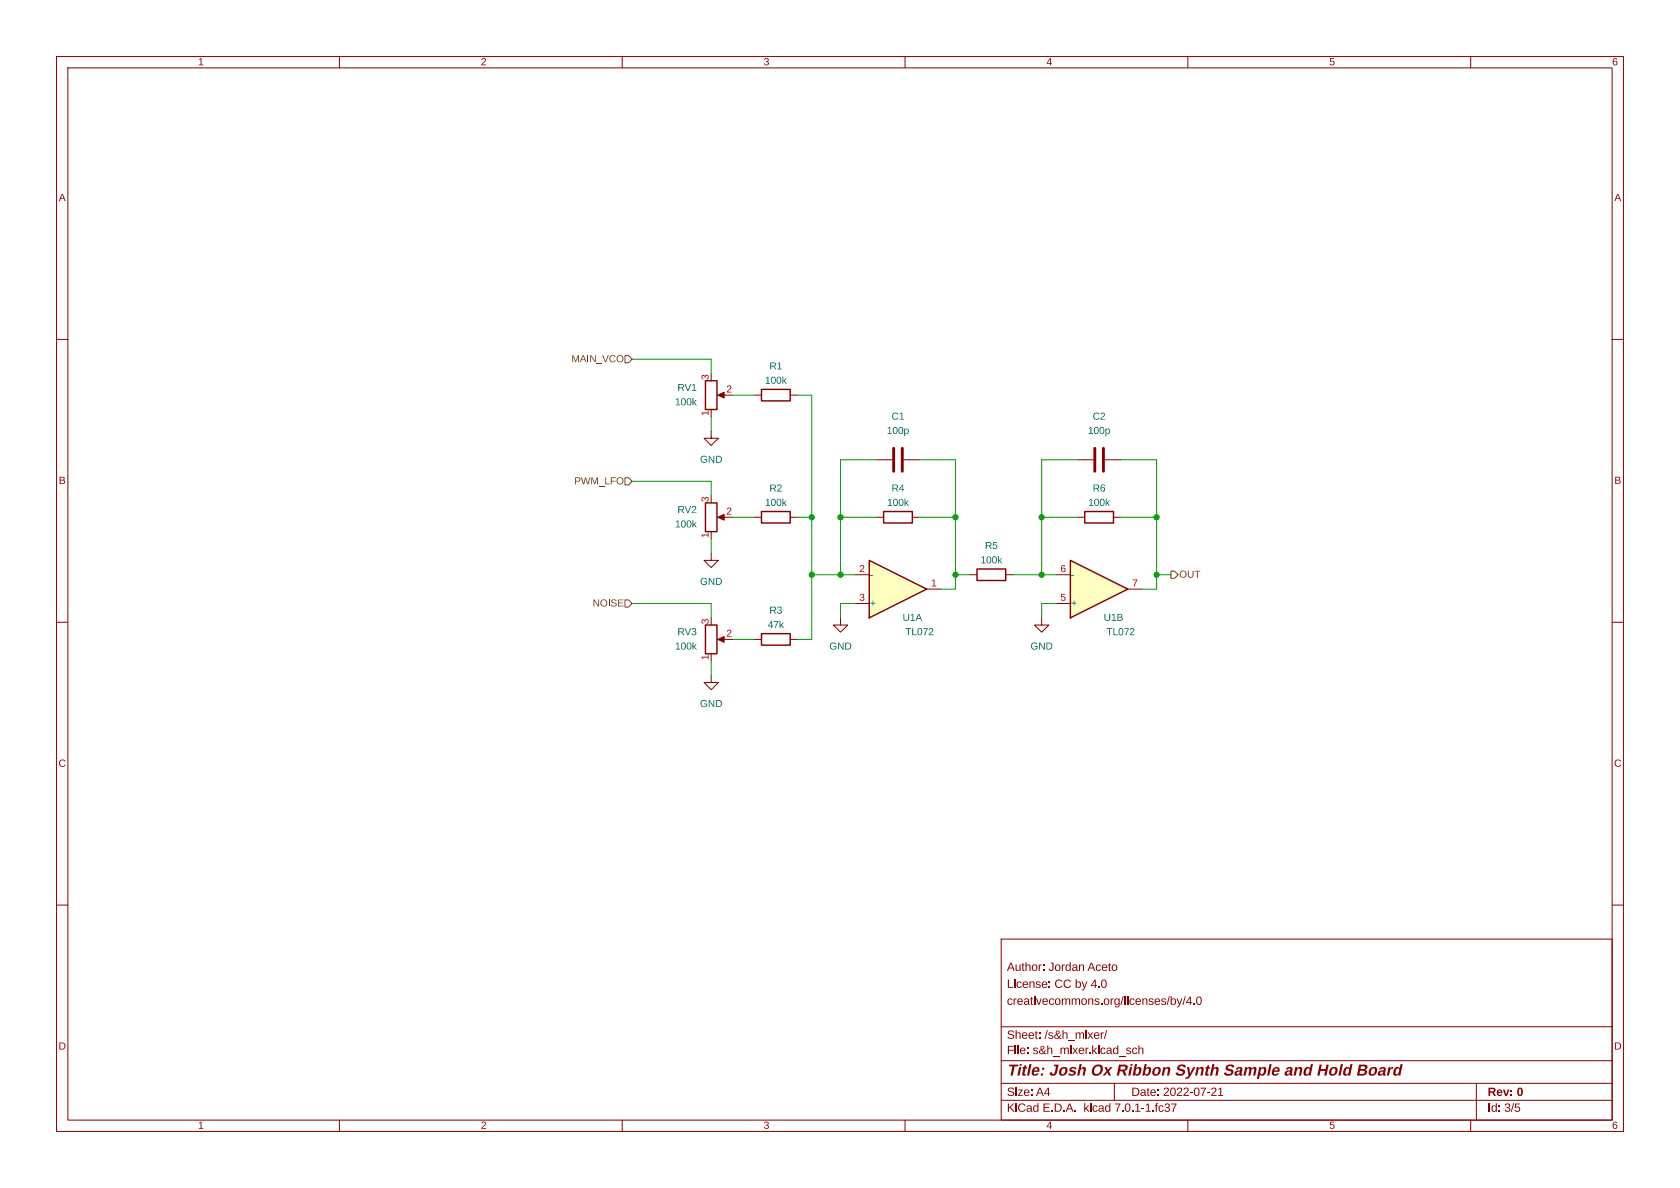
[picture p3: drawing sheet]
(kicad_sch (version 20211123) (generator eeschema)

 (paper "A4")

 (title_block
  (title "Josh Ox Ribbon Synth Sample and Hold Board")
  (date "2022-07-21")
  (rev "0")
  (comment 1 "creativecommons.org/licences/by/4.0")
  (comment 2 "License: CC by 4.0")
  (comment 3 "Author: Jordan Aceto"))

 (lib_symbols
  (symbol "Amplifier_Operational:TL072" (pin_names (offset 0.127)) (in_bom yes) (on_board yes)
   (property "Reference" "U" (id 0) (at 0 5.08 0) (effects (font (size 1.27 1.27)) (justify left)))
   (property "Value" "TL072" (id 1) (at 0 -5.08 0) (effects (font (size 1.27 1.27)) (justify left)))
   (property "Footprint" "" (id 2) (at 0 0 0) (effects (font (size 1.27 1.27)) hide))
   (property "Datasheet" "http://www.ti.com/lit/ds/symlink/tl071.pdf" (id 3) (at 0 0 0) (effects (font (size 1.27 1.27)) hide))
   (property "ki_locked" "" (id 4) (at 0 0 0) (effects (font (size 1.27 1.27))))
   (symbol "TL072_1_1"
    (polyline (pts (xy -5.08 5.08) (xy 5.08 0) (xy -5.08 -5.08) (xy -5.08 5.08)) (stroke (width 0.254) (type default) (color 0 0 0 0)) (fill (type background)))
    (pin output line (at 7.62 0 180) (length 2.54) (name "~" (effects (font (size 1.27 1.27)))) (number "1" (effects (font (size 1.27 1.27)))))
    (pin input line (at -7.62 -2.54 0) (length 2.54) (name "-" (effects (font (size 1.27 1.27)))) (number "2" (effects (font (size 1.27 1.27)))))
    (pin input line (at -7.62 2.54 0) (length 2.54) (name "+" (effects (font (size 1.27 1.27)))) (number "3" (effects (font (size 1.27 1.27))))))
   (symbol "TL072_2_1"
    (polyline (pts (xy -5.08 5.08) (xy 5.08 0) (xy -5.08 -5.08) (xy -5.08 5.08)) (stroke (width 0.254) (type default) (color 0 0 0 0)) (fill (type background)))
    (pin input line (at -7.62 2.54 0) (length 2.54) (name "+" (effects (font (size 1.27 1.27)))) (number "5" (effects (font (size 1.27 1.27)))))
    (pin input line (at -7.62 -2.54 0) (length 2.54) (name "-" (effects (font (size 1.27 1.27)))) (number "6" (effects (font (size 1.27 1.27)))))
    (pin output line (at 7.62 0 180) (length 2.54) (name "~" (effects (font (size 1.27 1.27)))) (number "7" (effects (font (size 1.27 1.27))))))
   (symbol "TL072_3_1"
    (pin power_in line (at -2.54 -7.62 90) (length 3.81) (name "V-" (effects (font (size 1.27 1.27)))) (number "4" (effects (font (size 1.27 1.27)))))
    (pin power_in line (at -2.54 7.62 270) (length 3.81) (name "V+" (effects (font (size 1.27 1.27)))) (number "8" (effects (font (size 1.27 1.27)))))))
  (symbol "Device:C" (pin_numbers hide) (pin_names (offset 0.254)) (in_bom yes) (on_board yes)
   (property "Reference" "C" (id 0) (at 0.635 2.54 0) (effects (font (size 1.27 1.27)) (justify left)))
   (property "Value" "C" (id 1) (at 0.635 -2.54 0) (effects (font (size 1.27 1.27)) (justify left)))
   (property "Footprint" "" (id 2) (at 0.9652 -3.81 0) (effects (font (size 1.27 1.27)) hide))
   (property "Datasheet" "~" (id 3) (at 0 0 0) (effects (font (size 1.27 1.27)) hide))
   (symbol "C_0_1"
    (polyline (pts (xy -2.032 -0.762) (xy 2.032 -0.762)) (stroke (width 0.508) (type default) (color 0 0 0 0)) (fill (type none)))
    (polyline (pts (xy -2.032 0.762) (xy 2.032 0.762)) (stroke (width 0.508) (type default) (color 0 0 0 0)) (fill (type none))))
   (symbol "C_1_1"
    (pin passive line (at 0 3.81 270) (length 2.794) (name "~" (effects (font (size 1.27 1.27)))) (number "1" (effects (font (size 1.27 1.27)))))
    (pin passive line (at 0 -3.81 90) (length 2.794) (name "~" (effects (font (size 1.27 1.27)))) (number "2" (effects (font (size 1.27 1.27)))))))
  (symbol "Device:R" (pin_numbers hide) (pin_names (offset 0)) (in_bom yes) (on_board yes)
   (property "Reference" "R" (id 0) (at 2.032 0 90) (effects (font (size 1.27 1.27))))
   (property "Value" "R" (id 1) (at 0 0 90) (effects (font (size 1.27 1.27))))
   (property "Footprint" "" (id 2) (at -1.778 0 90) (effects (font (size 1.27 1.27)) hide))
   (property "Datasheet" "~" (id 3) (at 0 0 0) (effects (font (size 1.27 1.27)) hide))
   (symbol "R_0_1"
    (rectangle (start -1.016 -2.54) (end 1.016 2.54) (stroke (width 0.254) (type default) (color 0 0 0 0)) (fill (type none))))
   (symbol "R_1_1"
    (pin passive line (at 0 3.81 270) (length 1.27) (name "~" (effects (font (size 1.27 1.27)))) (number "1" (effects (font (size 1.27 1.27)))))
    (pin passive line (at 0 -3.81 90) (length 1.27) (name "~" (effects (font (size 1.27 1.27)))) (number "2" (effects (font (size 1.27 1.27)))))))
  (symbol "Device:R_Potentiometer" (pin_names (offset 1.016) hide) (in_bom yes) (on_board yes)
   (property "Reference" "RV" (id 0) (at -4.445 0 90) (effects (font (size 1.27 1.27))))
   (property "Value" "R_Potentiometer" (id 1) (at -2.54 0 90) (effects (font (size 1.27 1.27))))
   (property "Footprint" "" (id 2) (at 0 0 0) (effects (font (size 1.27 1.27)) hide))
   (property "Datasheet" "~" (id 3) (at 0 0 0) (effects (font (size 1.27 1.27)) hide))
   (symbol "R_Potentiometer_0_1"
    (polyline (pts (xy 2.54 0) (xy 1.524 0)) (stroke (width 0) (type default) (color 0 0 0 0)) (fill (type none)))
    (polyline (pts (xy 1.143 0) (xy 2.286 0.508) (xy 2.286 -0.508) (xy 1.143 0)) (stroke (width 0) (type default) (color 0 0 0 0)) (fill (type outline)))
    (rectangle (start 1.016 2.54) (end -1.016 -2.54) (stroke (width 0.254) (type default) (color 0 0 0 0)) (fill (type none))))
   (symbol "R_Potentiometer_1_1"
    (pin passive line (at 0 3.81 270) (length 1.27) (name "1" (effects (font (size 1.27 1.27)))) (number "1" (effects (font (size 1.27 1.27)))))
    (pin passive line (at 3.81 0 180) (length 1.27) (name "2" (effects (font (size 1.27 1.27)))) (number "2" (effects (font (size 1.27 1.27)))))
    (pin passive line (at 0 -3.81 90) (length 1.27) (name "3" (effects (font (size 1.27 1.27)))) (number "3" (effects (font (size 1.27 1.27)))))))
  (symbol "power:GND" (power) (pin_names (offset 0)) (in_bom yes) (on_board yes)
   (property "Reference" "#PWR" (id 0) (at 0 -6.35 0) (effects (font (size 1.27 1.27)) hide))
   (property "Value" "GND" (id 1) (at 0 -3.81 0) (effects (font (size 1.27 1.27))))
   (property "Footprint" "" (id 2) (at 0 0 0) (effects (font (size 1.27 1.27)) hide))
   (property "Datasheet" "" (id 3) (at 0 0 0) (effects (font (size 1.27 1.27)) hide))
   (symbol "GND_0_1"
    (polyline (pts (xy 0 0) (xy 0 -1.27) (xy 1.27 -1.27) (xy 0 -2.54) (xy -1.27 -1.27) (xy 0 -1.27)) (stroke (width 0) (type default) (color 0 0 0 0)) (fill (type none))))
   (symbol "GND_1_1"
    (pin power_in line (at 0 0 270) (length 0) hide (name "GND" (effects (font (size 1.27 1.27)))) (number "1" (effects (font (size 1.27 1.27))))))))

 (junction (at 143.51 101.6) (diameter 0) (color 0 0 0 0))
 (junction (at 148.59 91.44) (diameter 0) (color 0 0 0 0))
 (junction (at 204.47 91.44) (diameter 0) (color 0 0 0 0))
 (junction (at 168.91 101.6) (diameter 0) (color 0 0 0 0))
 (junction (at 168.91 91.44) (diameter 0) (color 0 0 0 0))
 (junction (at 204.47 101.6) (diameter 0) (color 0 0 0 0))
 (junction (at 184.15 91.44) (diameter 0) (color 0 0 0 0))
 (junction (at 143.51 91.44) (diameter 0) (color 0 0 0 0))
 (junction (at 148.59 101.6) (diameter 0) (color 0 0 0 0))
 (junction (at 184.15 101.6) (diameter 0) (color 0 0 0 0))

 (wire (pts (xy 186.69 101.6) (xy 184.15 101.6)) (stroke (width 0) (type default) (color 0 0 0 0)))
 (wire (pts (xy 204.47 101.6) (xy 207.01 101.6)) (stroke (width 0) (type default) (color 0 0 0 0)))
 (wire (pts (xy 143.51 113.03) (xy 143.51 101.6)) (stroke (width 0) (type default) (color 0 0 0 0)))
 (wire (pts (xy 125.73 76.2) (xy 125.73 73.66)) (stroke (width 0) (type default) (color 0 0 0 0)))
 (wire (pts (xy 148.59 106.68) (xy 151.13 106.68)) (stroke (width 0) (type default) (color 0 0 0 0)))
 (wire (pts (xy 179.07 101.6) (xy 184.15 101.6)) (stroke (width 0) (type default) (color 0 0 0 0)))
 (wire (pts (xy 125.73 106.68) (xy 125.73 109.22)) (stroke (width 0) (type default) (color 0 0 0 0)))
 (wire (pts (xy 201.93 104.14) (xy 204.47 104.14)) (stroke (width 0) (type default) (color 0 0 0 0)))
 (wire (pts (xy 204.47 91.44) (xy 198.12 91.44)) (stroke (width 0) (type default) (color 0 0 0 0)))
 (wire (pts (xy 129.54 113.03) (xy 133.35 113.03)) (stroke (width 0) (type default) (color 0 0 0 0)))
 (wire (pts (xy 184.15 81.28) (xy 184.15 91.44)) (stroke (width 0) (type default) (color 0 0 0 0)))
 (wire (pts (xy 184.15 106.68) (xy 186.69 106.68)) (stroke (width 0) (type default) (color 0 0 0 0)))
 (wire (pts (xy 148.59 109.22) (xy 148.59 106.68)) (stroke (width 0) (type default) (color 0 0 0 0)))
 (wire (pts (xy 190.5 81.28) (xy 184.15 81.28)) (stroke (width 0) (type default) (color 0 0 0 0)))
 (wire (pts (xy 168.91 104.14) (xy 168.91 101.6)) (stroke (width 0) (type default) (color 0 0 0 0)))
 (wire (pts (xy 184.15 91.44) (xy 190.5 91.44)) (stroke (width 0) (type default) (color 0 0 0 0)))
 (wire (pts (xy 129.54 69.85) (xy 133.35 69.85)) (stroke (width 0) (type default) (color 0 0 0 0)))
 (wire (pts (xy 154.94 81.28) (xy 148.59 81.28)) (stroke (width 0) (type default) (color 0 0 0 0)))
 (wire (pts (xy 125.73 63.5) (xy 125.73 66.04)) (stroke (width 0) (type default) (color 0 0 0 0)))
 (wire (pts (xy 184.15 109.22) (xy 184.15 106.68)) (stroke (width 0) (type default) (color 0 0 0 0)))
 (wire (pts (xy 168.91 101.6) (xy 171.45 101.6)) (stroke (width 0) (type default) (color 0 0 0 0)))
 (wire (pts (xy 111.76 63.5) (xy 125.73 63.5)) (stroke (width 0) (type default) (color 0 0 0 0)))
 (wire (pts (xy 140.97 113.03) (xy 143.51 113.03)) (stroke (width 0) (type default) (color 0 0 0 0)))
 (wire (pts (xy 143.51 91.44) (xy 143.51 69.85)) (stroke (width 0) (type default) (color 0 0 0 0)))
 (wire (pts (xy 125.73 119.38) (xy 125.73 116.84)) (stroke (width 0) (type default) (color 0 0 0 0)))
 (wire (pts (xy 204.47 101.6) (xy 204.47 91.44)) (stroke (width 0) (type default) (color 0 0 0 0)))
 (wire (pts (xy 143.51 69.85) (xy 140.97 69.85)) (stroke (width 0) (type default) (color 0 0 0 0)))
 (wire (pts (xy 148.59 91.44) (xy 154.94 91.44)) (stroke (width 0) (type default) (color 0 0 0 0)))
 (wire (pts (xy 204.47 81.28) (xy 204.47 91.44)) (stroke (width 0) (type default) (color 0 0 0 0)))
 (wire (pts (xy 168.91 81.28) (xy 168.91 91.44)) (stroke (width 0) (type default) (color 0 0 0 0)))
 (wire (pts (xy 168.91 91.44) (xy 162.56 91.44)) (stroke (width 0) (type default) (color 0 0 0 0)))
 (wire (pts (xy 204.47 104.14) (xy 204.47 101.6)) (stroke (width 0) (type default) (color 0 0 0 0)))
 (wire (pts (xy 111.76 85.09) (xy 125.73 85.09)) (stroke (width 0) (type default) (color 0 0 0 0)))
 (wire (pts (xy 148.59 101.6) (xy 148.59 91.44)) (stroke (width 0) (type default) (color 0 0 0 0)))
 (wire (pts (xy 148.59 81.28) (xy 148.59 91.44)) (stroke (width 0) (type default) (color 0 0 0 0)))
 (wire (pts (xy 140.97 91.44) (xy 143.51 91.44)) (stroke (width 0) (type default) (color 0 0 0 0)))
 (wire (pts (xy 162.56 81.28) (xy 168.91 81.28)) (stroke (width 0) (type default) (color 0 0 0 0)))
 (wire (pts (xy 125.73 85.09) (xy 125.73 87.63)) (stroke (width 0) (type default) (color 0 0 0 0)))
 (wire (pts (xy 198.12 81.28) (xy 204.47 81.28)) (stroke (width 0) (type default) (color 0 0 0 0)))
 (wire (pts (xy 151.13 101.6) (xy 148.59 101.6)) (stroke (width 0) (type default) (color 0 0 0 0)))
 (wire (pts (xy 168.91 101.6) (xy 168.91 91.44)) (stroke (width 0) (type default) (color 0 0 0 0)))
 (wire (pts (xy 111.76 106.68) (xy 125.73 106.68)) (stroke (width 0) (type default) (color 0 0 0 0)))
 (wire (pts (xy 143.51 101.6) (xy 143.51 91.44)) (stroke (width 0) (type default) (color 0 0 0 0)))
 (wire (pts (xy 129.54 91.44) (xy 133.35 91.44)) (stroke (width 0) (type default) (color 0 0 0 0)))
 (wire (pts (xy 125.73 97.79) (xy 125.73 95.25)) (stroke (width 0) (type default) (color 0 0 0 0)))
 (wire (pts (xy 143.51 101.6) (xy 148.59 101.6)) (stroke (width 0) (type default) (color 0 0 0 0)))
 (wire (pts (xy 184.15 101.6) (xy 184.15 91.44)) (stroke (width 0) (type default) (color 0 0 0 0)))
 (wire (pts (xy 166.37 104.14) (xy 168.91 104.14)) (stroke (width 0) (type default) (color 0 0 0 0)))

 (hierarchical_label "OUT" (shape output) (at 207.01 101.6 0) (effects (font (size 1.27 1.27)) (justify left)))
 (hierarchical_label "NOISE" (shape input) (at 111.76 106.68 180) (effects (font (size 1.27 1.27)) (justify right)))
 (hierarchical_label "PWM_LFO" (shape input) (at 111.76 85.09 180) (effects (font (size 1.27 1.27)) (justify right)))
 (hierarchical_label "MAIN_VCO" (shape input) (at 111.76 63.5 180) (effects (font (size 1.27 1.27)) (justify right)))

 (symbol (lib_id "Device:R") (at 175.26 101.6 90) (unit 1) (in_bom yes) (on_board yes)
  (property "Reference" "R5" (id 0) (at 175.26 96.52 90))
  (property "Value" "100k" (id 1) (at 175.26 99.06 90))
  (property "Footprint" "Resistor_SMD:R_0805_2012Metric" (id 2) (at 175.26 103.378 90) (effects (font (size 1.27 1.27)) hide))
  (property "Datasheet" "~" (id 3) (at 175.26 101.6 0) (effects (font (size 1.27 1.27)) hide)) (pin "1") (pin "2"))

 (symbol (lib_id "Device:R_Potentiometer") (at 125.73 69.85 0) (mirror x) (unit 1) (in_bom yes) (on_board yes) (fields_autoplaced)
  (property "Reference" "RV1" (id 0) (at 123.19 68.5799 0) (effects (font (size 1.27 1.27)) (justify right)))
  (property "Value" "100k" (id 1) (at 123.19 71.1199 0) (effects (font (size 1.27 1.27)) (justify right)))
  (property "Footprint" "Potentiometer_THT:Potentiometer_Alpha_RD901F-40-00D_Single_Vertical" (id 2) (at 125.73 69.85 0) (effects (font (size 1.27 1.27)) hide))
  (property "Datasheet" "~" (id 3) (at 125.73 69.85 0) (effects (font (size 1.27 1.27)) hide)) (pin "1") (pin "2") (pin "3"))

 (symbol (lib_id "Device:R_Potentiometer") (at 125.73 91.44 0) (mirror x) (unit 1) (in_bom yes) (on_board yes) (fields_autoplaced)
  (property "Reference" "RV2" (id 0) (at 123.19 90.1699 0) (effects (font (size 1.27 1.27)) (justify right)))
  (property "Value" "100k" (id 1) (at 123.19 92.7099 0) (effects (font (size 1.27 1.27)) (justify right)))
  (property "Footprint" "Potentiometer_THT:Potentiometer_Alpha_RD901F-40-00D_Single_Vertical" (id 2) (at 125.73 91.44 0) (effects (font (size 1.27 1.27)) hide))
  (property "Datasheet" "~" (id 3) (at 125.73 91.44 0) (effects (font (size 1.27 1.27)) hide)) (pin "1") (pin "2") (pin "3"))

 (symbol (lib_id "power:GND") (at 184.15 109.22 0) (unit 1) (in_bom yes) (on_board yes) (fields_autoplaced)
  (property "Reference" "#PWR07" (id 0) (at 184.15 115.57 0) (effects (font (size 1.27 1.27)) hide))
  (property "Value" "GND" (id 1) (at 184.15 114.3 0))
  (property "Footprint" "" (id 2) (at 184.15 109.22 0) (effects (font (size 1.27 1.27)) hide))
  (property "Datasheet" "" (id 3) (at 184.15 109.22 0) (effects (font (size 1.27 1.27)) hide)) (pin "1"))

 (symbol (lib_id "power:GND") (at 125.73 119.38 0) (unit 1) (in_bom yes) (on_board yes) (fields_autoplaced)
  (property "Reference" "#PWR08" (id 0) (at 125.73 125.73 0) (effects (font (size 1.27 1.27)) hide))
  (property "Value" "GND" (id 1) (at 125.73 124.46 0))
  (property "Footprint" "" (id 2) (at 125.73 119.38 0) (effects (font (size 1.27 1.27)) hide))
  (property "Datasheet" "" (id 3) (at 125.73 119.38 0) (effects (font (size 1.27 1.27)) hide)) (pin "1"))

 (symbol (lib_id "Device:R") (at 137.16 69.85 90) (unit 1) (in_bom yes) (on_board yes)
  (property "Reference" "R1" (id 0) (at 137.16 64.77 90))
  (property "Value" "100k" (id 1) (at 137.16 67.31 90))
  (property "Footprint" "Resistor_SMD:R_0805_2012Metric" (id 2) (at 137.16 71.628 90) (effects (font (size 1.27 1.27)) hide))
  (property "Datasheet" "~" (id 3) (at 137.16 69.85 0) (effects (font (size 1.27 1.27)) hide)) (pin "1") (pin "2"))

 (symbol (lib_id "power:GND") (at 148.59 109.22 0) (unit 1) (in_bom yes) (on_board yes) (fields_autoplaced)
  (property "Reference" "#PWR06" (id 0) (at 148.59 115.57 0) (effects (font (size 1.27 1.27)) hide))
  (property "Value" "GND" (id 1) (at 148.59 114.3 0))
  (property "Footprint" "" (id 2) (at 148.59 109.22 0) (effects (font (size 1.27 1.27)) hide))
  (property "Datasheet" "" (id 3) (at 148.59 109.22 0) (effects (font (size 1.27 1.27)) hide)) (pin "1"))

 (symbol (lib_id "power:GND") (at 125.73 97.79 0) (unit 1) (in_bom yes) (on_board yes) (fields_autoplaced)
  (property "Reference" "#PWR05" (id 0) (at 125.73 104.14 0) (effects (font (size 1.27 1.27)) hide))
  (property "Value" "GND" (id 1) (at 125.73 102.87 0))
  (property "Footprint" "" (id 2) (at 125.73 97.79 0) (effects (font (size 1.27 1.27)) hide))
  (property "Datasheet" "" (id 3) (at 125.73 97.79 0) (effects (font (size 1.27 1.27)) hide)) (pin "1"))

 (symbol (lib_id "Device:C") (at 158.75 81.28 90) (unit 1) (in_bom yes) (on_board yes) (fields_autoplaced)
  (property "Reference" "C1" (id 0) (at 158.75 73.66 90))
  (property "Value" "100p" (id 1) (at 158.75 76.2 90))
  (property "Footprint" "Capacitor_SMD:C_0805_2012Metric" (id 2) (at 162.56 80.3148 0) (effects (font (size 1.27 1.27)) hide))
  (property "Datasheet" "~" (id 3) (at 158.75 81.28 0) (effects (font (size 1.27 1.27)) hide)) (pin "1") (pin "2"))

 (symbol (lib_id "Amplifier_Operational:TL072") (at 194.31 104.14 0) (mirror x) (unit 2) (in_bom yes) (on_board yes)
  (property "Reference" "U1" (id 0) (at 196.85 109.22 0))
  (property "Value" "TL072" (id 1) (at 198.12 111.76 0))
  (property "Footprint" "Package_SO:SO-8_5.3x6.2mm_P1.27mm" (id 2) (at 194.31 104.14 0) (effects (font (size 1.27 1.27)) hide))
  (property "Datasheet" "http://www.ti.com/lit/ds/symlink/tl071.pdf" (id 3) (at 194.31 104.14 0) (effects (font (size 1.27 1.27)) hide)) (pin "1") (pin "2") (pin "3") (pin "5") (pin "6") (pin "7") (pin "4") (pin "8"))

 (symbol (lib_id "Device:R") (at 194.31 91.44 90) (unit 1) (in_bom yes) (on_board yes)
  (property "Reference" "R6" (id 0) (at 194.31 86.36 90))
  (property "Value" "100k" (id 1) (at 194.31 88.9 90))
  (property "Footprint" "Resistor_SMD:R_0805_2012Metric" (id 2) (at 194.31 93.218 90) (effects (font (size 1.27 1.27)) hide))
  (property "Datasheet" "~" (id 3) (at 194.31 91.44 0) (effects (font (size 1.27 1.27)) hide)) (pin "1") (pin "2"))

 (symbol (lib_id "Device:R_Potentiometer") (at 125.73 113.03 0) (mirror x) (unit 1) (in_bom yes) (on_board yes) (fields_autoplaced)
  (property "Reference" "RV3" (id 0) (at 123.19 111.7599 0) (effects (font (size 1.27 1.27)) (justify right)))
  (property "Value" "100k" (id 1) (at 123.19 114.2999 0) (effects (font (size 1.27 1.27)) (justify right)))
  (property "Footprint" "Potentiometer_THT:Potentiometer_Alpha_RD901F-40-00D_Single_Vertical" (id 2) (at 125.73 113.03 0) (effects (font (size 1.27 1.27)) hide))
  (property "Datasheet" "~" (id 3) (at 125.73 113.03 0) (effects (font (size 1.27 1.27)) hide)) (pin "1") (pin "2") (pin "3"))

 (symbol (lib_id "Device:R") (at 158.75 91.44 90) (unit 1) (in_bom yes) (on_board yes)
  (property "Reference" "R4" (id 0) (at 158.75 86.36 90))
  (property "Value" "100k" (id 1) (at 158.75 88.9 90))
  (property "Footprint" "Resistor_SMD:R_0805_2012Metric" (id 2) (at 158.75 93.218 90) (effects (font (size 1.27 1.27)) hide))
  (property "Datasheet" "~" (id 3) (at 158.75 91.44 0) (effects (font (size 1.27 1.27)) hide)) (pin "1") (pin "2"))

 (symbol (lib_id "power:GND") (at 125.73 76.2 0) (unit 1) (in_bom yes) (on_board yes) (fields_autoplaced)
  (property "Reference" "#PWR04" (id 0) (at 125.73 82.55 0) (effects (font (size 1.27 1.27)) hide))
  (property "Value" "GND" (id 1) (at 125.73 81.28 0))
  (property "Footprint" "" (id 2) (at 125.73 76.2 0) (effects (font (size 1.27 1.27)) hide))
  (property "Datasheet" "" (id 3) (at 125.73 76.2 0) (effects (font (size 1.27 1.27)) hide)) (pin "1"))

 (symbol (lib_id "Device:C") (at 194.31 81.28 90) (unit 1) (in_bom yes) (on_board yes) (fields_autoplaced)
  (property "Reference" "C2" (id 0) (at 194.31 73.66 90))
  (property "Value" "100p" (id 1) (at 194.31 76.2 90))
  (property "Footprint" "Capacitor_SMD:C_0805_2012Metric" (id 2) (at 198.12 80.3148 0) (effects (font (size 1.27 1.27)) hide))
  (property "Datasheet" "~" (id 3) (at 194.31 81.28 0) (effects (font (size 1.27 1.27)) hide)) (pin "1") (pin "2"))

 (symbol (lib_id "Device:R") (at 137.16 91.44 90) (unit 1) (in_bom yes) (on_board yes)
  (property "Reference" "R2" (id 0) (at 137.16 86.36 90))
  (property "Value" "100k" (id 1) (at 137.16 88.9 90))
  (property "Footprint" "Resistor_SMD:R_0805_2012Metric" (id 2) (at 137.16 93.218 90) (effects (font (size 1.27 1.27)) hide))
  (property "Datasheet" "~" (id 3) (at 137.16 91.44 0) (effects (font (size 1.27 1.27)) hide)) (pin "1") (pin "2"))

 (symbol (lib_id "Device:R") (at 137.16 113.03 90) (unit 1) (in_bom yes) (on_board yes)
  (property "Reference" "R3" (id 0) (at 137.16 107.95 90))
  (property "Value" "47k" (id 1) (at 137.16 110.49 90))
  (property "Footprint" "Resistor_SMD:R_0805_2012Metric" (id 2) (at 137.16 114.808 90) (effects (font (size 1.27 1.27)) hide))
  (property "Datasheet" "~" (id 3) (at 137.16 113.03 0) (effects (font (size 1.27 1.27)) hide)) (pin "1") (pin "2"))

 (symbol (lib_id "Amplifier_Operational:TL072") (at 158.75 104.14 0) (mirror x) (unit 1) (in_bom yes) (on_board yes)
  (property "Reference" "U1" (id 0) (at 161.29 109.22 0))
  (property "Value" "TL072" (id 1) (at 162.56 111.76 0))
  (property "Footprint" "Package_SO:SO-8_5.3x6.2mm_P1.27mm" (id 2) (at 158.75 104.14 0) (effects (font (size 1.27 1.27)) hide))
  (property "Datasheet" "http://www.ti.com/lit/ds/symlink/tl071.pdf" (id 3) (at 158.75 104.14 0) (effects (font (size 1.27 1.27)) hide)) (pin "1") (pin "2") (pin "3") (pin "5") (pin "6") (pin "7") (pin "4") (pin "8")))
